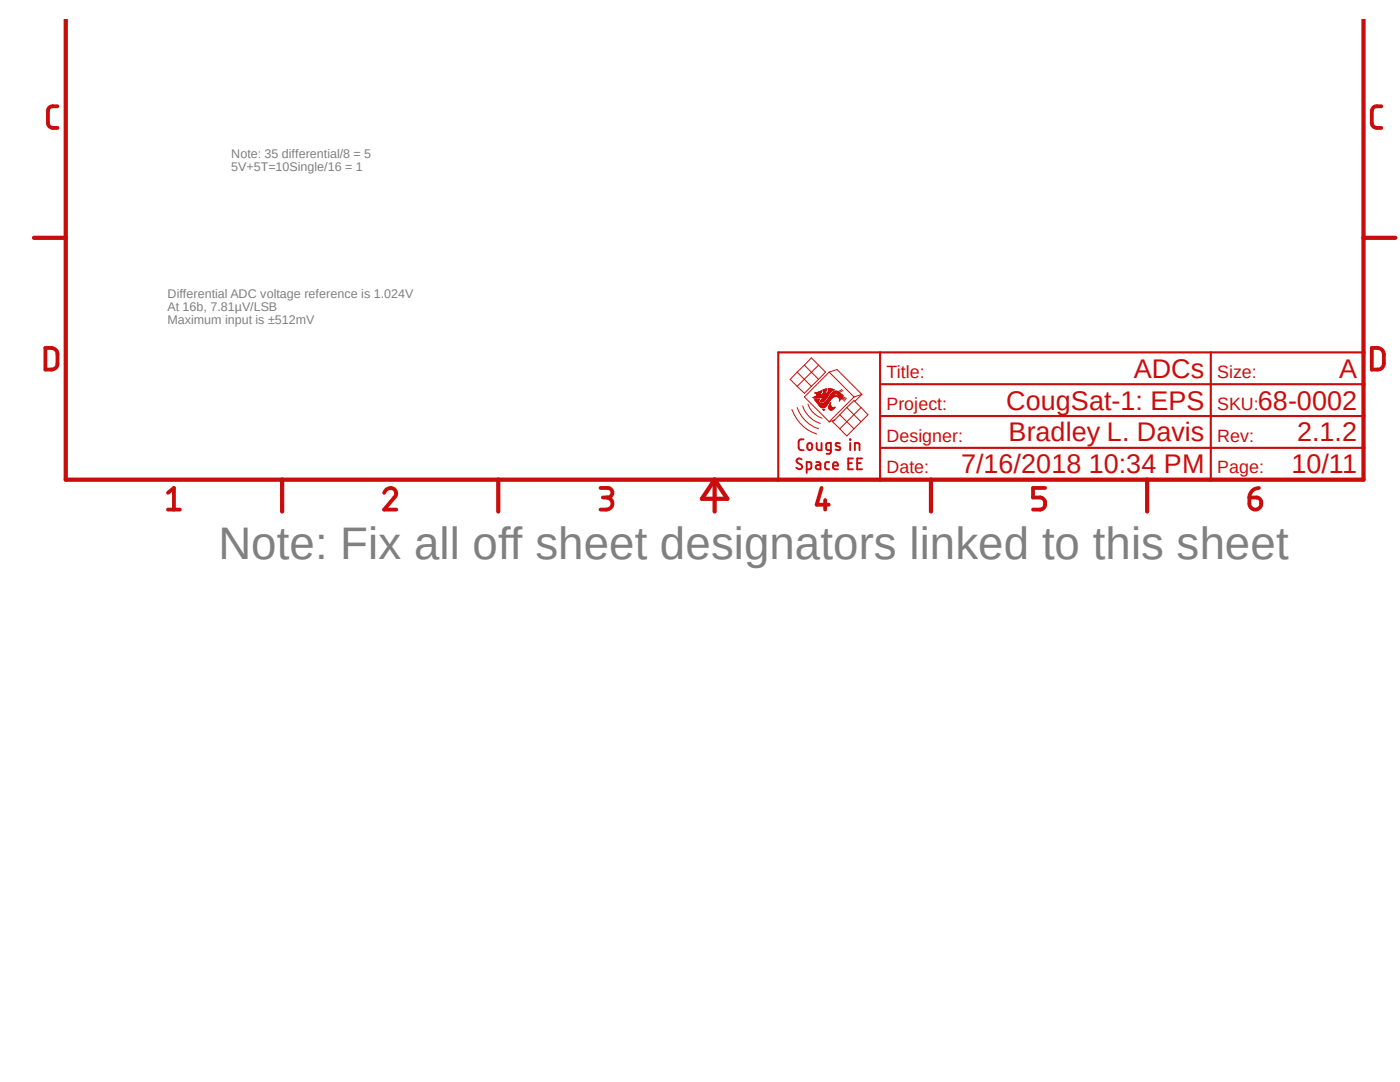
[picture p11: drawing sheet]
<svg xmlns="http://www.w3.org/2000/svg" width="279mm" height="216mm" viewBox="0 0 279 216" stroke-linecap="round" stroke-linejoin="round" font-family="sans-serif">
<path d="M142.6 3.9l136.3 109.9M142.7 3.9l-136.3 109.9" fill="none" stroke="#fff" stroke-width=".2"/>
<path d="M13.1 3.9v91.8h259v-91.8M6.8 47.5h6.3M272.1 47.5h6.4M56.3 95.7v6.4M99.4 95.7v6.4M142.6 95.7v6.4M142.6 95.7l2.6 3.8h-5.1zM185.8 95.7v6.4M228.9 95.7v6.4" fill="none" stroke="#c90d0c" stroke-width=".85"/>
<g fill="none" stroke="#c90d0c" stroke-width=".76">
<path d="M11.5 21.2h-1a.87 .87 0 0 0-.9 .9v2.5a.97 .97 0 0 0 .9 .9h1M275.7 21.2h-1a.94 .94 0 0 0-.9 .9v2.5a.97 .97 0 0 0 .9 .9h1M9.1 69.4a2.22 2.22 0 0 1 2.2 .5l.2 .8v1.9a1.13 1.13 0 0 1-1.2 1.1h-1.2zM273.8 69.4a2.07 2.07 0 0 1 2.1 .5l.3 .8v1.9a1.21 1.21 0 0 1-1.2 1.1h-1.2zM33.5 98.3l1.2-.9v4.3M76.7 98.3a1.19 1.19 0 0 1 1.5-.9 1.19 1.19 0 0 1 .7 1.7l-2.2 2.6h2.4M119.8 97.4h1.5a.95 .95 0 0 1 .9 .9 .95 .95 0 0 1-.9 1h-1M121 99.3a1.21 1.21 0 0 1 1.2 1.2 1.21 1.21 0 0 1-1.2 1.2h-1.2M164 97.4l-1 3.3h2.4M164.7 99.8v1.9M208.6 97.4h-2.4v1.9h1.4a1.23 1.23 0 0 1 1 1.2 1.23 1.23 0 0 1-1 1.2h-1.4M249.3 99.3h1.5a1.2 1.2 0 0 1 .9 1.3 1.2 1.2 0 0 1-1.2 1.1 1.2 1.2 0 0 1-1.2-1.2z"/>
<path d="M251.2 97.4a1.88 1.88 0 0 0-1.9 1.9M33.5 101.7h2.4"/>
</g>
<path d="M175.6 70.3v25.4M175.6 76.7h96.5M241.6 70.3v25.4M272.1 70.3h-116.8v25.4M175.6 89.4h96.5M175.6 83h96.5" fill="none" stroke="#c90d0c" stroke-width=".42"/>
<g fill="none" stroke="#c90d0c" stroke-width=".2">
<path d="M159.1 77.1l1.4 1.4 1.4-1.4M159.1 74.3l-1.4 1.4 1.4 1.4M159.1 74.3l2.8 2.8M160.5 72.9l1.4-1.5 2.9 2.9-1.4 1.4M160.5 72.9l-1.4 1.4M160.5 72.9l2.9 2.8M162.3 79.3h1.6M162.3 79.4h1.3M162.6 79.2l-.4 .1 .8 .2 1.3-.3-.3 .5M162.6 79.2h2.5M162.6 78.4h1.1M162.7 79.9h.7"/>
<path d="M162.7 79.1h2.4M162.7 80l.8 .9M162.8 80h.5M162.8 78.5h.9M162.9 79h2.3M162.9 78.4h1M162.9 78.6h.8M163 79l-.4 .2M163 79h2.3M163.1 78.9h.6M163.1 78.7h.6M163.2 78.8h.5"/>
<path d="M163.3 78.2h.7M163.3 80l.1 .1M163.4 75.7l-1.5 1.4M163.4 72.9l-4.3 4.2M163.5 79.8h-.9l.1 .2M163.5 79.7h.1M163.5 78.1h.5M163.6 79.7l-.3 .1M163.6 79.7l-.3 .3M163.7 80h.8M163.7 78.1h.3M163.8 79.9h.8"/>
<path d="M163.9 79.9l-.2 .2a.51 .51 0 0 0 .8 0M163.9 78.9h1.4M163.9 79.8h.8M163.9 78h.1M164 79.7l-.1 .2M164 78l-.3 1 .5-.4M164 78l-1.4 .4 .6 .3-.2 .3M164 79.7h.8M164 79.6h.8M164 78.8h1.4M164.1 79.5h.8M164.1 78.7h1.3"/>
<path d="M164.2 79.4h.8M164.2 79.3h.9M164.2 78.6h1.3M164.3 77.8h.7M164.3 77.8v.3h.1l-.1 .3M164.3 78.5h.5M164.3 78h.5M164.3 78.1h.5M164.3 78.4l-.1 .2M164.3 78.4h.5M164.4 78.4h.4M164.4 78.2h.4"/>
<path d="M164.4 78.1h.4M164.5 77.7l-.2 .1M164.5 77.7h.5M164.7 77.6h.3v.3h-.7M164.7 77.6l-.2 .1M164.7 77.6h.3M164.8 78.4v.3l.2-.2M164.8 77.9v.5M165 80h.7M165 78.5h.5M165 79.9h.7M165.1 78.4h.5"/>
<path d="M165.1 79.2l-.6 .9M165.1 79.8h.7M165.1 79.8l-.6 .6M165.1 78.4h.6M165.1 79.7h.7M165.2 78.2l-.2 .3M165.2 79.6h.7M165.2 78.2h.6M165.3 79.5h.6M165.3 79.5h.7M165.3 78.9l-.2 .3M165.3 77.6l1.2 .2-1.2 .1z"/>
<path d="M165.3 78.1h.6M165.3 77.7h1.1M165.3 77.6h.8M165.4 78.1l-.2 .1M165.4 78.1h.5M165.4 79.4h.7M165.4 77.9h.8M165.4 79.3h.8M165.4 78h.7M165.5 74.3l4.9 4.9M165.5 74.3l-5 4.9 5 5M165.5 74.3l1.5-.6 5 5"/>
<path d="M165.5 77.9l-.1 .2M165.5 79.2h.9M165.5 79.1h1.1M165.6 79h1.5M165.7 79h1.3M165.7 78.9h1.1M165.8 78.8h.3M165.8 78.7h.4M165.9 78.6h.4M165.9 78.6l-.8 1.2M165.9 78.5h.5M166 78.4h1.6"/>
<path d="M166.2 77.9l-.4 .3-.5 .7M166.2 78.2h1.1M166.4 78.5l-.3 .2 .7 .1 .5 .4M166.4 78.1h.8M166.4 78.1a1.08 1.08 0 0 1 1.4 .5l.3 .2M166.4 78.1l-.5 .5M166.4 78.5h.4l.5 .4M166.4 77.8l-.2 .1M166.9 78.5h.8M167 78.6h.8M167.1 79.1l.2 .1M167.1 78.7h.8"/>
<path d="M167.2 79.1a1.47 1.47 0 0 0-1.7 1.1l-.4 .5M167.2 79.2h.1M167.2 78.8h.8M167.3 78.9h.8M167.3 79.2l.3 .3M167.3 79.2h.1M167.3 79.3h.8M167.3 79h.9M167.3 78.9l.1 .3M167.4 79h.8M167.4 79.4h.7M167.4 79.2h.7"/>
<path d="M167.4 79.1h.8M167.5 79.5h.5M167.6 79.9l-.1 .2M167.6 79.6h.2M167.6 79.5h.3M167.6 79.5v.2M167.6 79.8h.1M167.6 79.7h.1M167.6 79.7v.2M167.7 79.7l-.1 .2M168 79.5l.6 .6M168 77.7l-.8 .5"/>
<path d="M168 79.5l-.3 .2M168.1 78.8l.1 .2M168.1 79.3l.7 .5M168.1 79.3l-.1 .2M168.2 79.2l.7 .3M168.2 77.9l-.7 .5h-1.4M168.2 79l-.1 .3M170.4 79.2l-4.9 5 1-.4M172 78.7l-1.6 .5M172 78.7l-1.4 1.4M158 81.7a7.9 7.9 0 0 0 5 4.9M159.1 81.3a6.8 6.8 0 0 0 4.3 4.3"/>
<path d="M160.2 81a5.5 5.5 0 0 0 3.5 3.5M161.2 80.6a4.4 4.4 0 0 0 2.8 2.8M162.9 80.1h.4M162.9 80.1h.5M163 80.2h.4M163.1 80.3h.4M163.1 80.4h.6M163.2 80.6h2M163.3 80.7h1.8M163.4 80.8h1.7M163.4 80.1l.4 .4M163.4 80.9h1.6"/>
<path d="M163.5 80.9h1.5M163.5 80.9l.2 .2M163.6 81h1.3M163.7 81.1a.7 .7 0 0 0 .9 .2M163.7 81.1h1.1M163.7 81.2h1M163.7 80.1h.7M163.9 81.3h.7M163.9 80.1h.4M164.3 81.8h.2M164.3 80.5h1M164.4 81.7h.2l-.2 .2"/>
<path d="M164.5 80.4l-1.3 .1M164.5 80.4h.9M164.5 81.7h-.3l.2 .2M164.6 80.3h.8M164.7 80.2h.8M164.7 81.2l-.1 .1M164.8 80.1h.7M164.9 80.1h.7M164.9 81l-.2 .2M165.1 80.7l-.2 .3M165.4 81.2l.1 .4M165.4 81.4h1.1"/>
<path d="M165.4 81.4h1.2M165.4 81.3h.7M165.4 81.2h.5M165.4 81.5h1M165.4 81.1h.5M165.4 81h.4M165.5 81.6h.8M165.5 80.9h.3M165.6 81.7h.6M165.6 80.8h.1M165.6 80.7h.1M165.7 80.6h.1"/>
<path d="M165.7 80.5h.1M165.7 81.8h.4M165.7 80.8l.1-.5-.4 .9M165.7 80.8l.1 .2M165.7 80.4h.1M165.8 81l.3 .3 .6-.1a.69 .69 0 0 1-.5 .6 .69 .69 0 0 1-.7-.2M166.5 83.8l-.3 .4 1.4 1.4M166.6 81.3h.1M167.6 82.8l-1.1 1M167.6 82.8l2.8 2.8M169 81.3l1.4-1.4 1.4 1.4M169 81.3l2.8 2.9"/>
<path d="M169 81.3l-1.4 1.5M171.8 81.3l1.4 1.5-4.2 4.2-1.4-1.4M171.8 81.3l-4.2 4.3"/>
</g>
<g fill="none" stroke="#c90d0c" stroke-width=".38">
<path d="M160 91.7a.6 .6 0 0 0-1 .2l.2 .5 .7 .3a.57 .57 0 0 1-.1 .9 .57 .57 0 0 1-.9-.3M160.4 87.7h-.8l-.2 .4 .1 1.5 .4 .2h.5M161 93.6h.6l.3-.2v-.9l-.1-.3h-.8v2.2M161.4 88.4a.49 .49 0 0 1 .7 .5v.4a.49 .49 0 0 1-.5 .5 .49 .49 0 0 1-.5-.5v-.4zM162.9 92.2h.6l.2 .3v1.1h-.5a.42 .42 0 0 1-.4-.4 .42 .42 0 0 1 .4-.4h.5M163 88.4v1.1l.4 .3h.6v-1.4M165.5 92.2h-.7l-.1 .3v.9l.3 .2h.5M165.8 89.8h-.6l-.3-.2v-.9l.2-.3h.7v1.8l-.3 .4h-.5M166.2 92.9h1a.51 .51 0 0 0-.3-.7 .51 .51 0 0 0-.7 .5l.1 .7 .3 .2h.6M167.6 88.5a.61 .61 0 0 0-.8 .1l.1 .4 .7 .2 .1 .4a.63 .63 0 0 1-.9 .1M169.3 92.4h.7M169.6 87.7l.1 .1z"/>
<path d="M169.7 88.4v1.4M170.2 91.5h-.9v2.1h.9M170.6 89.8v-1.4h.6l.3 .2v1.2M171.1 92.4h.7M172 91.5h-.9v2.1h.9"/>
</g>
<text font-size="9.1" fill="#808080" x="43.6" y="111.6">Note: Fix all off sheet designators linked to this sheet</text>
<g font-size="5.4" fill="#c90d0c">
<text x="226.3" y="75.4">ADCs</text>
<text x="267.3" y="75.4">A</text>
<text x="200.8" y="81.7">CougSat-1: EPS</text>
<text x="251" y="81.7">68-0002</text>
<text x="201.3" y="88.1">Bradley L. Davis</text>
<text x="258.9" y="88.1">2.1.2</text>
<text x="191.8" y="94.4">7/16/2018 10:34 PM</text>
<text x="257.7" y="94.4">10/11</text>
</g>
<g font-size="3.6" fill="#c90d0c">
<text x="176.9" y="75.4">Title:</text>
<text x="242.9" y="75.4">Size:</text>
<text x="176.9" y="81.7">Project:</text>
<text x="242.9" y="81.7">SKU:</text>
<text x="176.9" y="88.1">Designer:</text>
<text x="242.9" y="88.1">Rev:</text>
<text x="176.9" y="94.4">Date:</text>
<text x="242.9" y="94.4">Page:</text>
</g>
<g font-size="2.5" fill="#808080">
<text x="46.1" y="31.5">Note: 35 differential/8 = 5</text>
<text x="46.1" y="34.2">5V+5T=10Single/16 = 1</text>
<text x="33.4" y="59.4">Differential ADC voltage reference is 1.024V</text>
<text x="33.4" y="62.1">At 16b, 7.81µV/LSB</text>
<text x="33.4" y="64.7">Maximum input is ±512mV</text>
</g>
</svg>
